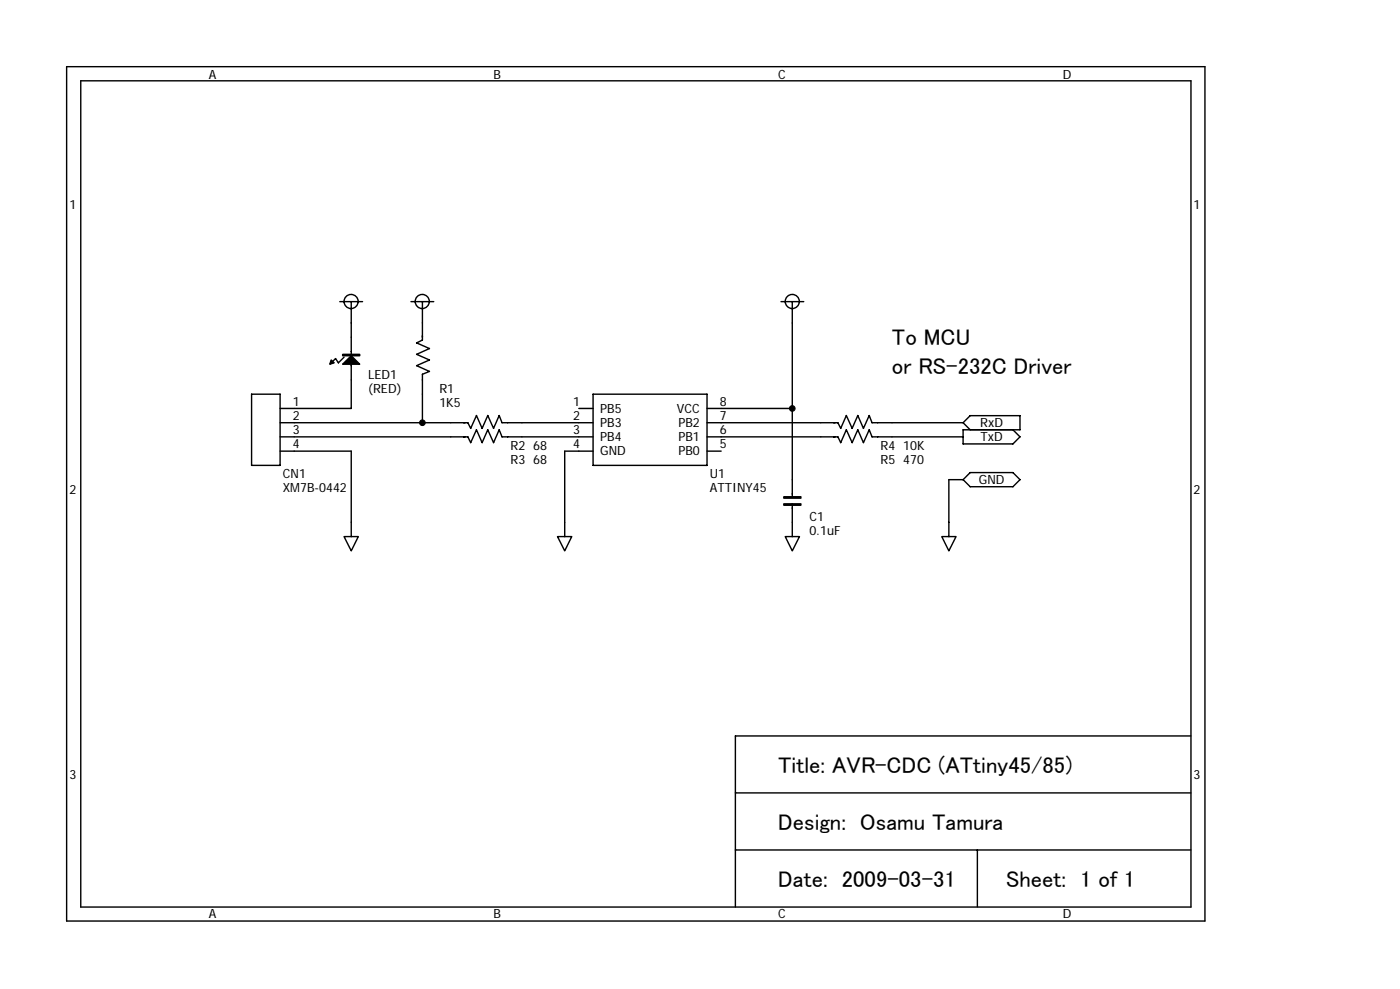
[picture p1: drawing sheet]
<svg xmlns="http://www.w3.org/2000/svg" width="210mm" height="148mm" viewBox="0 0 210 148" stroke-linecap="round" stroke-linejoin="round" font-family="sans-serif">
<g fill="none" stroke="#000" stroke-width=".21">
<path d="M10 10h170.7v128h-170.7zM12.1 12.1h166.5v123.8h-166.5zM37.7 59.1h4.3v10.6h-4.3zM50.9 45.2h3.5M51.6 53.5l-.9 .9-.4-.7-.6 .7M52.7 54.6v6.6h-10.7M52.7 45.2v7.9M61.6 45.2h3.4M63.3 45.2v5.7l-.8 .5 1.9 .8-1.9 .9 1.9 .8-1.9 .9 1.9 .8-1.1 .5v7.2M88.9 59.1h17.1v10.6h-17.1zM117.1 45.2h3.4M118.8 45.2v29.2"/>
<path d="M42 63.3h28.1l.5 .9 .8-1.9 .9 1.9 .8-1.9 .9 1.9 .8-1.9 .5 1h13.6M42 67.6h10.7v12.8M42 65.4h28.1l.5 .9 .8-1.9 .9 1.9 .8-1.9 .9 1.9 .8-1.9 .5 1h13.6M86.8 61.2h2.1M88.9 67.6h-4.2v12.8M106 61.2h12.8M106 67.6h2.1M106 63.3h19.6l.4 .9 .9-1.9 .9 1.9 .8-1.9 .9 1.9 .8-1.9 .4 1h13.7M106 65.4h19.6l.4 .9 .9-1.9 .9 1.9 .8-1.9 .9 1.9 .8-1.9 .4 1h13.7M118.8 75.5v4.9M144.4 71.9h-2.1v8.5M144.4 63.3l1.1-1h7.4v2.1h-8.5v2.1h7.5l1-1.1-1-1"/>
<path d="M144.4 63.3l1.1 1.1M145.5 70.8h6.4l1 1.1-1 1h-6.4l-1.1-1zM51.6 80.4h2.1l-1 2.1zM83.6 80.4h2.1l-1 2.1zM117.7 80.4h2.2l-1.1 2.1zM141.2 80.4h2.1l-1 2.1zM110.3 118.8h68.2M178.5 110.3h-68.2v25.6M110.3 127.3h68.2M146.5 127.3v8.6"/>
<circle cx="52.6" cy="45.2" r="1.06"/>
<circle cx="63.3" cy="45.2" r="1.06"/>
<circle cx="118.8" cy="45.2" r="1.06"/>
</g>
<path d="M49.7 53.9l.4 .5-.7 .2zM51.4 54.6l1.3-1.3 1.2 1.3zM51.4 53.1h2.5v.2h-2.5zM117.5 74.4h2.6v.2h-2.6zM117.5 75.5h2.6v.2h-2.6z" fill="#000" stroke="#000" stroke-width=".21"/>
<g fill="#000" stroke="#000" stroke-width=".15">
<circle cx="63.3" cy="63.3" r=".43"/>
<circle cx="118.8" cy="61.2" r=".43"/>
</g>
<g font-size="3.4">
<text x="133.7" y="51.7">To MCU</text>
<text x="133.7" y="56">or RS-232C Driver</text>
<text x="116.7" y="115.7">Title: AVR-CDC (ATtiny45/85)</text>
<text x="116.7" y="124.3">Design: Osamu Tamura</text>
<text x="116.7" y="132.8">Date: 2009-03-31</text>
<text x="150.8" y="132.8">Sheet: 1 of 1</text>
</g>
<g font-size="1.9">
<text x="31.3" y="11.9">A</text>
<text x="74" y="11.9">B</text>
<text x="116.7" y="11.9">C</text>
<text x="159.3" y="11.9">D</text>
<text x="10.4" y="31.3">1</text>
<text x="179" y="31.3">1</text>
<text x="55.2" y="58.8">(RED)</text>
<text x="55.2" y="56.7">LED1</text>
<text x="65.9" y="58.8">R1</text>
<text x="43.9" y="60.8">1</text>
<text x="43.9" y="62.9">2</text>
<text x="43.9" y="65">3</text>
<text x="65.9" y="61">1K5</text>
<text x="86" y="60.8">1</text>
<text x="86" y="62.9">2</text>
<text x="86" y="65">3</text>
<text x="90" y="61.8">PB5</text>
<text x="90" y="64">PB3</text>
<text x="101.5" y="61.8">VCC</text>
<text x="101.7" y="64">PB2</text>
<text x="107.9" y="60.8">8</text>
<text x="107.9" y="65">6</text>
<text x="107.9" y="62.9">7</text>
<text x="147" y="64">RxD</text>
<text x="42.4" y="71.6">CN1</text>
<text x="43.9" y="67.2">4</text>
<text x="76.5" y="67.4">R2 68</text>
<text x="76.5" y="69.5">R3 68</text>
<text x="86" y="67.2">4</text>
<text x="90" y="66.1">PB4</text>
<text x="90" y="68.2">GND</text>
<text x="101.7" y="68.2">PB0</text>
<text x="101.7" y="66.1">PB1</text>
<text x="106.4" y="71.6">U1</text>
<text x="107.9" y="67.2">5</text>
<text x="132" y="69.5">R5 470</text>
<text x="132" y="67.4">R4 10K</text>
<text x="147" y="66.1">TxD</text>
<text x="10.4" y="74">2</text>
<text x="42.4" y="73.8">XM7B-0442</text>
<text x="106.4" y="73.8">ATTINY45</text>
<text x="146.8" y="72.5">GND</text>
<text x="179" y="74">2</text>
<text x="121.3" y="80.2">0.1uF</text>
<text x="121.3" y="78">C1</text>
<text x="10.4" y="116.7">3</text>
<text x="179" y="116.7">3</text>
<text x="31.3" y="137.6">A</text>
<text x="74" y="137.6">B</text>
<text x="116.7" y="137.6">C</text>
<text x="159.3" y="137.6">D</text>
</g>
</svg>
